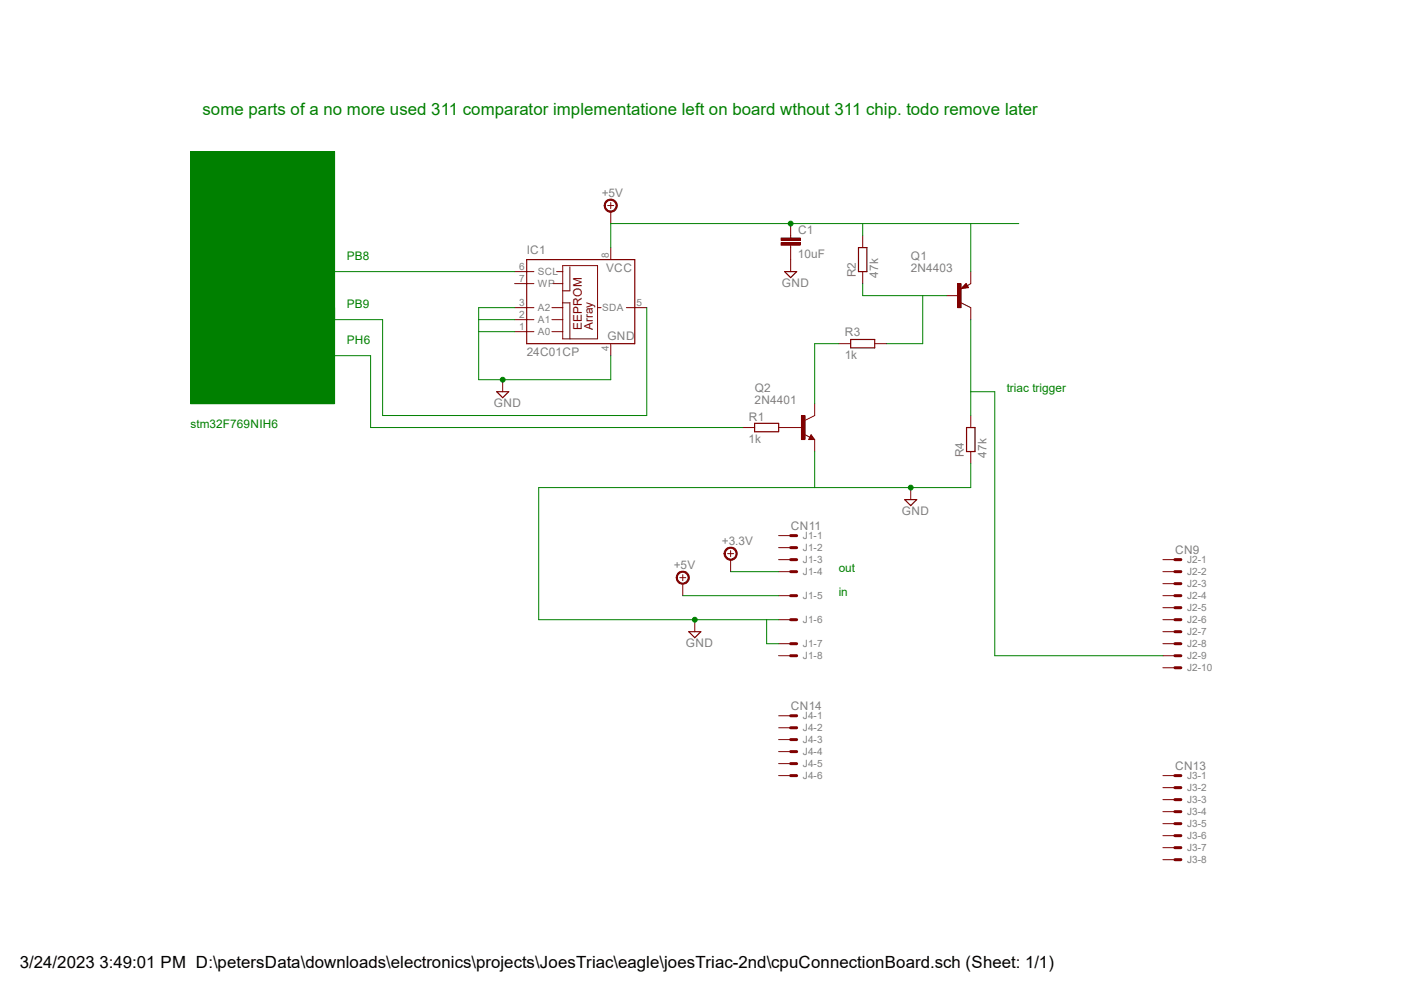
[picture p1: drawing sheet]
<svg xmlns="http://www.w3.org/2000/svg" width="297mm" height="210mm" viewBox="0 0 297 210" stroke-linecap="round" stroke-linejoin="round" font-family="sans-serif">
<path d="M111.4 54.9h22.9v17.8h-22.9z" fill="none" stroke="#800000" stroke-width=".25"/>
<g fill="none" stroke="#800000" stroke-width=".21">
<path d="M108.9 57.4h4M108.9 60h4M117 60h2M117.8 57.4h1.2M119 56.2h7.4v15.5h-7.4zM120.6 56.4v5.1h-1.6M128.6 43.5h1.2M129.2 42.8v1.3M129.2 52.4v2.5M108.9 65.1h4M108.9 67.6h4M108.9 70.1h4"/>
<path d="M116.8 65.1h2.2M116.8 67.6h2.2M116.8 70.1h2.2M119 64.1h1.6v7.6M126.4 65.1h.8M129.2 72.7v2.5M132.5 65.1h4.3"/>
</g>
<path d="M128.1 42.6a1.4 1.4 0 0 1 2.2 0 1.4 1.4 0 0 1-.7 2.2 1.4 1.4 0 0 1-1.8-1.3h.3a1.15 1.15 0 0 1 1.6-1 1.15 1.15 0 0 1 .2 1.9 1.15 1.15 0 0 1-1.8-.5v-.4h-.3z" fill-rule="evenodd" fill="#800000"/>
<path d="M128.1 42.6a1.4 1.4 0 0 1 2.2 0 1.4 1.4 0 0 1-.7 2.2 1.4 1.4 0 0 1-1.8-1.3h.3a1.15 1.15 0 0 1 1.6-1 1.15 1.15 0 0 1 .2 1.9 1.15 1.15 0 0 1-1.8-.5v-.4h-.3zM129.2 44.7v2.6M106.3 80.3v2.5M153.9 117.1h1.3M154.6 116.5v1.2" fill="none" stroke="#800000" stroke-width=".21"/>
<path d="M105.1 82.8h2.5l-1.3 1.3z" fill="none" stroke="#800000" stroke-width=".25"/>
<path d="M153.5 116.2a1.39 1.39 0 0 1 2.2 .2 1.39 1.39 0 0 1-.8 2.1 1.39 1.39 0 0 1-1.7-1.4h.2a1.15 1.15 0 0 1 1.6-1.1 1.15 1.15 0 0 1 .4 1.8 1.15 1.15 0 0 1-1.9-.3l-.1-.4h-.2z" fill-rule="evenodd" fill="#800000"/>
<path d="M153.5 116.2a1.39 1.39 0 0 1 2.2 .2 1.39 1.39 0 0 1-.8 2.1 1.39 1.39 0 0 1-1.7-1.4h.2a1.15 1.15 0 0 1 1.6-1.1 1.15 1.15 0 0 1 .4 1.8 1.15 1.15 0 0 1-1.9-.3l-.1-.4h-.2zM154.6 118.4v2.5M164.7 113.3h2.6M164.7 115.8h2.6M164.7 118.4h2.6M143.8 122.2h1.3M144.4 121.5v1.3M164.7 120.9h2.6M164.7 126h2.6M164.7 131.1h2.6M164.7 136.1h2.6M164.7 138.7h2.6" fill="none" stroke="#800000" stroke-width=".21"/>
<path d="M167.3 113.3h1.2M167.3 115.8h1.2M167.3 118.4h1.2M167.3 120.9h1.2M167.3 126h1.2M167.3 131.1h1.2M167.3 136.1h1.2M167.3 138.7h1.2" fill="none" stroke="#800000" stroke-width=".64"/>
<path d="M143.3 121.3a1.4 1.4 0 0 1 2.3 0 1.4 1.4 0 0 1-.7 2.2 1.4 1.4 0 0 1-1.9-1.3h.3a1.15 1.15 0 0 1 1.7-1 1.15 1.15 0 0 1 .2 1.9 1.15 1.15 0 0 1-1.9-.5v-.4h-.3z" fill-rule="evenodd" fill="#800000"/>
<path d="M167.3 49.8v.5M167.3 51.9v.5M143.3 121.3a1.4 1.4 0 0 1 2.3 0 1.4 1.4 0 0 1-.7 2.2 1.4 1.4 0 0 1-1.9-1.3h.3a1.15 1.15 0 0 1 1.7-1 1.15 1.15 0 0 1 .2 1.9 1.15 1.15 0 0 1-1.9-.5v-.4h-.3zM144.4 123.4v2.6M147 131.1v2.5" fill="none" stroke="#800000" stroke-width=".21"/>
<path d="M145.7 133.6h2.6l-1.3 1.3z" fill="none" stroke="#800000" stroke-width=".25"/>
<path d="M165.2 51.4h4.1v.5h-4.1z" fill-rule="evenodd" fill="#800000"/>
<path d="M165.2 51.4h4.1v.5h-4.1z" fill="none" stroke="#800000" stroke-width=".21"/>
<path d="M165.2 50.3h4.1v.5h-4.1z" fill-rule="evenodd" fill="#800000"/>
<g fill="none" stroke="#800000" stroke-width=".21">
<path d="M165.2 50.3h4.1v.5h-4.1zM167.3 47.3v2.5M167.3 52.4v5M204.4 59.9l.5 .9-1.6 .2zM205.4 60l-.8 .4M203.3 64.1l2.1 1M246 118.4h2.5M246 120.9h2.5M246 123.4h2.5M246 126h2.5M246 128.5h2.5M246 131.1h2.5"/>
<path d="M246 133.6h2.5M246 136.1h2.5M246 138.7h2.5M164.7 151.4h2.6M164.7 153.9h2.6M164.7 156.4h2.6M164.7 159h2.6M246 141.2h2.5M164.7 164h2.6M164.7 161.5h2.6M246 164h2.5M246 166.6h2.5"/>
<path d="M246 169.1h2.5M246 171.7h2.5M246 174.2h2.5M246 176.7h2.5M246 179.3h2.5M246 181.8h2.5"/>
</g>
<path d="M166 57.4h2.5l-1.2 1.3zM204.3 60.6h-.3l.3-.2 .3 .3-1 .2 .7-.8 .4 .6" fill="none" stroke="#800000" stroke-width=".25"/>
<g fill="none" stroke="#800000" stroke-width=".64">
<path d="M248.5 118.4h1.3M248.5 120.9h1.3M248.5 123.4h1.3M248.5 126h1.3M248.5 128.5h1.3M248.5 131.1h1.3M248.5 133.6h1.3M248.5 136.1h1.3M248.5 138.7h1.3M167.3 151.4h1.2M167.3 153.9h1.2M167.3 156.4h1.2"/>
<path d="M167.3 159h1.2M248.5 141.2h1.3M167.3 164h1.2M167.3 161.5h1.2M248.5 164h1.3M248.5 166.6h1.3M248.5 169.1h1.3M248.5 171.7h1.3M248.5 174.2h1.3M248.5 176.7h1.3M248.5 179.3h1.3M248.5 181.8h1.3"/>
</g>
<path d="M202.6 60h.7v5.1h-.7z" fill-rule="evenodd" fill="#800000"/>
<path d="M182.5 49.8v2.6M182.5 57.4v2.6M202.6 60h.7v5.1h-.7zM205.4 57.4v2.6M200.3 62.5h2.5M205.4 65.1v2.5M157.1 90.4h2.5M164.7 90.4h2.6M170.1 91.9l1.3 .6M171.6 91.9l.7 1.1h-1.2zM172.3 87.9l-2 1" fill="none" stroke="#800000" stroke-width=".21"/>
<path d="M181.6 52.4h1.8v5h-1.8zM159.6 89.5h5.1v1.8h-5.1zM171.6 92.5l.1 .2h-.4l.3-.5 .5 .6h-.8" fill="none" stroke="#800000" stroke-width=".25"/>
<path d="M169.5 87.9h.8v5.1h-.8z" fill-rule="evenodd" fill="#800000"/>
<path d="M177.4 72.7h2.6M185 72.7h2.6M167.3 90.4h2.5M169.5 87.9h.8v5.1h-.8zM172.3 85.4v2.5M172.3 93v2.5M205.4 87.9v2.5M205.4 95.5v2.5M192.7 103.1v2.6" fill="none" stroke="#800000" stroke-width=".21"/>
<path d="M180 71.8h5v1.8h-5zM204.5 90.4h1.7v5.1h-1.7zM191.4 105.7h2.5l-1.2 1.2z" fill="none" stroke="#800000" stroke-width=".25"/>
<path d="M40.3 32h30.5v53.4h-30.5z" fill-rule="evenodd" fill="#008000"/>
<path d="M40.3 32h30.5v53.4h-30.5zM182.5 47.3h-53.3v5.1" fill="none" stroke="#008000" stroke-width=".21"/>
<circle cx="167.3" cy="47.3" r=".51" fill="#008000"/>
<g fill="none" stroke="#008000" stroke-width=".21">
<path d="M205.4 47.3v10.1M215.5 47.3h-33v2.5M101.3 70.1h7.6M101.3 67.6h7.6M108.9 65.1h-7.6v15.2h27.9v-5.1M144.4 126h20.3M154.6 120.9h10.1"/>
<circle cx="167.3" cy="47.3" r=".51"/>
</g>
<circle cx="106.3" cy="80.3" r=".51" fill="#008000"/>
<g fill="none" stroke="#008000" stroke-width=".21">
<path d="M147 131.1h17.7M162.2 131.1v5h2.5"/>
<circle cx="106.3" cy="80.3" r=".51"/>
</g>
<circle cx="147" cy="131.1" r=".51" fill="#008000"/>
<g fill="none" stroke="#008000" stroke-width=".21">
<path d="M172.3 95.5v7.6M205.4 103.1h-91.4v28h33"/>
<circle cx="147" cy="131.1" r=".51"/>
</g>
<circle cx="192.7" cy="103.1" r=".51" fill="#008000"/>
<g fill="none" stroke="#008000" stroke-width=".21">
<path d="M70.8 57.4h38.1M182.5 60v2.5h17.8M70.8 65.1v2.5h10.1v20.3h55.9v-22.8M70.8 75.2h7.6v15.2h78.7M177.4 72.7h-5.1v12.7M195.2 62.5v10.2h-7.6M205.4 67.6v20.3M205.4 98v5.1M205.4 82.8h5v55.9h35.6"/>
<circle cx="192.7" cy="103.1" r=".51"/>
</g>
<text font-size="3.6" fill="#008000" x="42.8" y="24.4">some parts of a no more used 311 comparator implementatione left on board wthout 311 chip. todo remove later</text>
<text font-size="3.6" x="4.2" y="204.7">3/24/2023 3:49:01 PM D:\petersData\downloads\electronics\projects\JoesTriac\eagle\joesTriac-2nd\cpuConnectionBoard.sch (Sheet: 1/1)</text>
<g font-size="2.5" fill="#808080">
<text x="127.3" y="41.6">+5V</text>
<text x="111.5" y="53.6">IC1</text>
<text x="168.8" y="49.4">C1</text>
<text x="128.2" y="57.4">VCC</text>
<text x="168.8" y="54.5">10uF</text>
<text x="181" y="58.7" transform="rotate(-90 181 58.7)">R2</text>
<text x="185.8" y="58.7" transform="rotate(-90 185.8 58.7)">47k</text>
<text x="192.7" y="57.4">2N4403</text>
<text x="192.7" y="54.9">Q1</text>
<text x="165.4" y="60.6">GND</text>
<text x="128.5" y="71.9">GND</text>
<text x="178.7" y="71.2">R3</text>
<text x="111.4" y="75.2">24C01CP</text>
<text x="178.7" y="76">1k</text>
<text x="159.7" y="82.8">Q2</text>
<text x="104.5" y="86">GND</text>
<text x="158.4" y="88.9">R1</text>
<text x="159.6" y="85.4">2N4401</text>
<text x="158.4" y="93.7">1k</text>
<text x="203.9" y="96.7" transform="rotate(-90 203.9 96.7)">R4</text>
<text x="208.7" y="96.8" transform="rotate(-90 208.7 96.8)">47k</text>
<text x="167.3" y="112">CN11</text>
<text x="190.8" y="108.8">GND</text>
<text x="152.7" y="115.2">+3.3V</text>
<text x="248.6" y="117.1">CN9</text>
<text x="142.5" y="120.3">+5V</text>
<text x="145.1" y="136.8">GND</text>
<text x="167.3" y="150.1">CN14</text>
<text x="248.6" y="162.8">CN13</text>
</g>
<g font-size="2.5" fill="#008000">
<text x="73.4" y="54.9">PB8</text>
<text x="73.4" y="65.1">PB9</text>
<text x="73.4" y="72.7">PH6</text>
<text x="213" y="82.8">triac trigger</text>
<text x="40.3" y="90.4">stm32F769NIH6</text>
<text x="177.4" y="126">in</text>
<text x="177.4" y="120.9">out</text>
</g>
<g font-size="2.5" fill="#800000">
<text x="123.1" y="69.9" transform="rotate(-90 123.1 69.9)">EEPROM</text>
<text x="125.4" y="69.9" transform="rotate(-90 125.4 69.9)">Array</text>
</g>
<g font-size="2.1" fill="#808080">
<text x="109.9" y="57.1">6</text>
<text x="109.9" y="59.6">7</text>
<text x="113.8" y="58.2">SCL</text>
<text x="128.8" y="54.6" transform="rotate(-90 128.8 54.6)">8</text>
<text x="109.9" y="64.7">3</text>
<text x="113.8" y="65.8">A2</text>
<text x="113.8" y="60.7">WP</text>
<text x="127.4" y="65.8">SDA</text>
<text x="134.6" y="64.7">5</text>
<text x="109.9" y="69.8">1</text>
<text x="109.9" y="67.2">2</text>
<text x="113.8" y="70.9">A0</text>
<text x="113.8" y="68.4">A1</text>
<text x="128.8" y="74.2" transform="rotate(-90 128.8 74.2)">4</text>
<text x="169.8" y="114">J1-1</text>
<text x="169.8" y="116.6">J1-2</text>
<text x="169.8" y="119.1">J1-3</text>
<text x="251.1" y="119.1">J2-1</text>
<text x="169.8" y="121.7">J1-4</text>
<text x="251.1" y="121.7">J2-2</text>
<text x="251.1" y="124.2">J2-3</text>
<text x="169.8" y="126.7">J1-5</text>
<text x="169.8" y="131.8">J1-6</text>
<text x="251.1" y="126.7">J2-4</text>
<text x="251.1" y="129.3">J2-5</text>
<text x="251.1" y="131.8">J2-6</text>
<text x="169.8" y="136.9">J1-7</text>
<text x="251.1" y="134.4">J2-7</text>
<text x="251.1" y="136.9">J2-8</text>
<text x="169.8" y="139.4">J1-8</text>
<text x="251.1" y="139.4">J2-9</text>
<text x="251.1" y="142">J2-10</text>
<text x="169.8" y="152.1">J4-1</text>
<text x="169.8" y="154.7">J4-2</text>
<text x="169.8" y="157.2">J4-3</text>
<text x="169.8" y="159.7">J4-4</text>
<text x="169.8" y="162.3">J4-5</text>
<text x="169.8" y="164.8">J4-6</text>
<text x="251.1" y="164.8">J3-1</text>
<text x="251.1" y="167.3">J3-2</text>
<text x="251.1" y="169.9">J3-3</text>
<text x="251.1" y="172.4">J3-4</text>
<text x="251.1" y="175">J3-5</text>
<text x="251.1" y="177.5">J3-6</text>
<text x="251.1" y="180">J3-7</text>
<text x="251.1" y="182.6">J3-8</text>
</g>
</svg>
